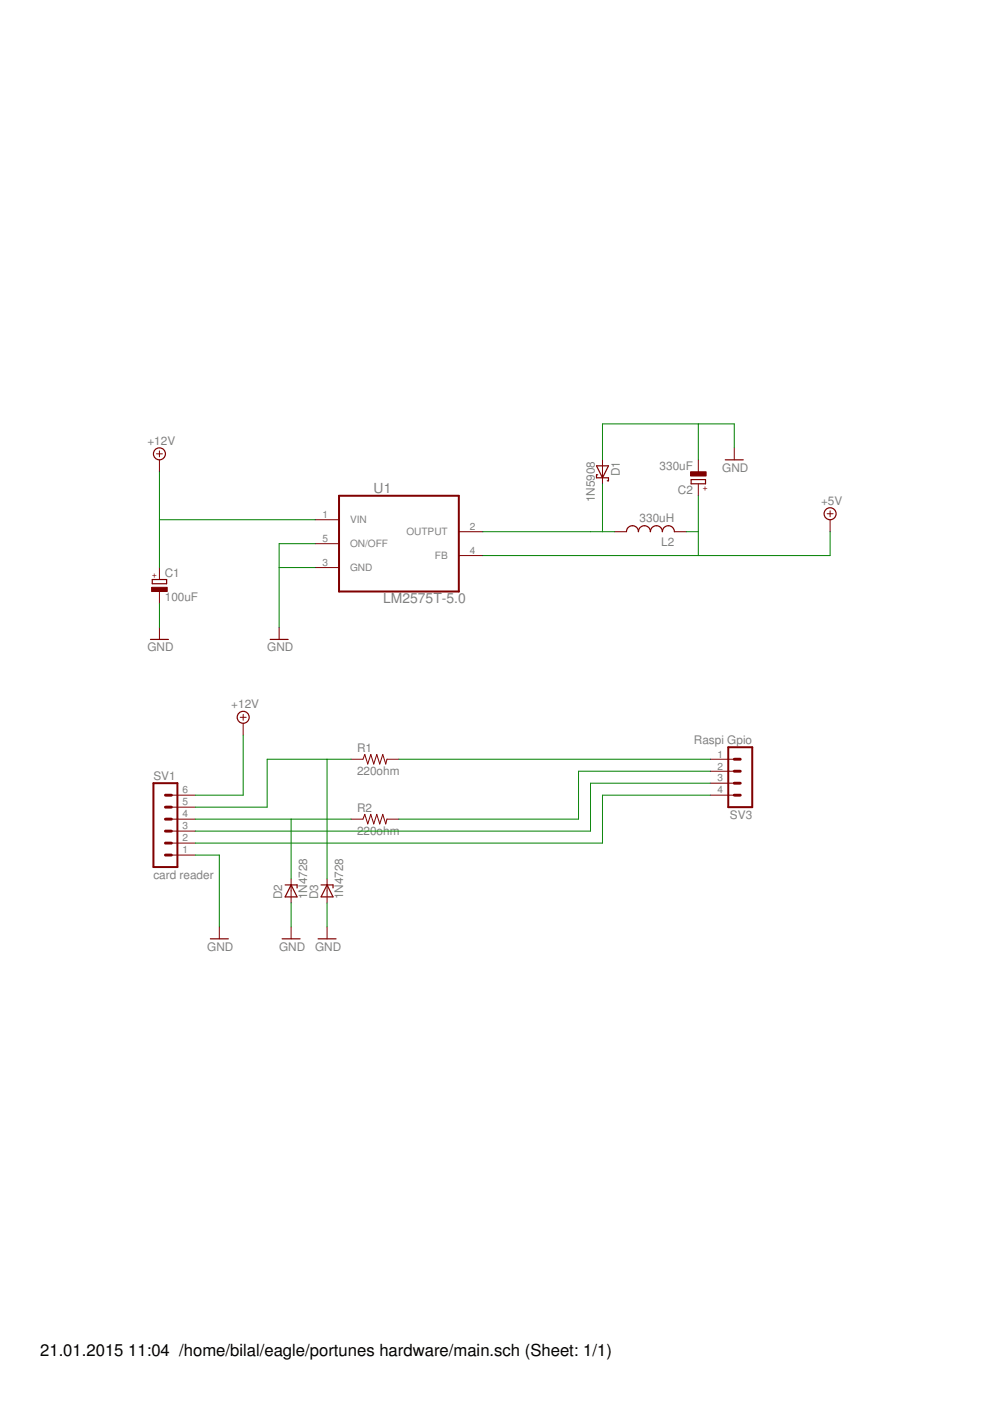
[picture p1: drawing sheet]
<svg xmlns="http://www.w3.org/2000/svg" width="210mm" height="297mm" viewBox="0 0 210 297" stroke-linecap="round" stroke-linejoin="round" font-family="sans-serif">
<g fill="none" stroke="#800000" stroke-width=".25">
<path d="M126.5 98.8h2.5l-1.3 2.5zM153.8 97.5h3.8M126.7 100.7h-.2v.6h2.5v.6h-.2M132.8 112.7a1.27 1.27 0 0 1 1.3-1.2 1.27 1.27 0 0 1 1.3 1.2 1.27 1.27 0 0 1 1.2-1.2 1.27 1.27 0 0 1 1.3 1.2 1.27 1.27 0 0 1 1.3-1.2 1.27 1.27 0 0 1 1.2 1.2 1.27 1.27 0 0 1 1.3-1.2 1.27 1.27 0 0 1 1.3 1.2M146.5 101.7h3.1v.9h-3.1zM31.9 135.6h3.8M32.3 122.9h3v.9h-3zM57.3 135.6h3.8M44.6 199.1h3.8M59.8 199.1h3.8M60.5 187.6h2.5v.7M61.7 187.6l1.3 2.6h-2.5z"/>
<path d="M67.4 199.1h3.8M68.1 187.6h2.5v.7M69.3 187.6l1.3 2.6h-2.5z"/>
<circle cx="33.8" cy="96.2" r="1.27"/>
<circle cx="176" cy="108.9" r="1.27"/>
<circle cx="51.6" cy="152.1" r="1.27"/>
</g>
<g fill="none" stroke="#800000" stroke-width=".21">
<path d="M33.2 96.2h1.2M33.8 95.6v1.3M33.8 97.5v2.5M127.7 97.5v5.1M148.1 97.5v2.5M155.7 95v2.5M66.8 110.2h5.1M66.8 115.3h5.1M97.3 117.8h5.1M97.3 112.7h5.1M130.3 112.7h2.5M143 112.7h2.5"/>
<path d="M148.1 102.6v2.5M175.4 108.9h1.2M176 108.3v1.3M176 110.2v2.5M33.8 120.3v2.6M33.8 125.4v2.6M33.8 133v2.6M59.2 133v2.6M66.8 120.3h5.1M50.9 152.1h1.3M51.6 151.4v1.3M51.6 153.4v2.5"/>
<path d="M36.3 173.7h5.1M36.3 178.8h5.1M36.3 176.2h5.1M36.3 171.1h5.1M36.3 168.6h5.1M74.4 161h2.6l.3-1 .7 2 .6-2 .6 2 .7-2 .6 2 .7-2 .6 2 .2-1h2.6M74.4 173.7h2.6l.3-1 .7 2 .6-2 .6 2 .7-2 .6 2 .7-2 .6 2 .2-1h2.6M150.6 161h5.1M150.6 168.6h5.1M150.6 163.5h5.1M150.6 166.1h5.1M36.3 181.3h5.1"/>
<path d="M46.5 196.5v2.6M61.7 186.4v5M61.7 196.5v2.6M69.3 186.4v5M69.3 196.5v2.6"/>
</g>
<path d="M71.9 105.1h25.4v20.3h-25.4zM154.4 158.4h5.1v12.7h-5.1zM32.5 166.1h5.1v17.7h-5.1z" fill="none" stroke="#800000" stroke-width=".42"/>
<g fill="#800000" stroke="#800000" stroke-width=".21">
<path d="M32.2 124.5h3.3v.9h-3.3z"/>
<path d="M146.4 100h3.3v.9h-3.3z"/>
</g>
<path d="M35.1 176.2h1.2M35.1 178.8h1.2M35.1 171.1h1.2M35.1 173.7h1.2M35.1 168.6h1.2M155.7 168.6h1.3M155.7 166.1h1.3M155.7 163.5h1.3M155.7 161h1.3M35.1 181.3h1.2" fill="none" stroke="#800000" stroke-width=".61"/>
<g fill="none" stroke="#008000" stroke-width=".21">
<path d="M148.1 89.9v7.6M155.7 95v-5.1h-28v7.6M33.8 100v20.3M33.8 110.2h33M66.8 115.3h-7.6v17.7M102.4 112.7h27.9M127.7 102.6v10.1M145.5 112.7h2.6M148.1 105.1v12.7M176 112.7v5.1h-73.6M33.8 128v5M59.2 120.3h7.6"/>
<path d="M51.6 155.9v12.7h-10.2M41.4 173.7h33M61.7 173.7v12.7M69.3 161v25.4M74.4 161h-17.8v10.1h-15.2M84.6 161h66M150.6 168.6h-22.9v10.2h-86.3M150.6 163.5h-27.9v10.2h-38.1M150.6 166.1h-25.4v10.1h-83.8M41.4 181.3h5.1v15.2M61.7 191.4v5.1M69.3 191.4v5.1"/>
</g>
<g font-size="3.5">
<text x="8.5" y="287.5">21.01.2015</text>
<text x="27.2" y="287.5">11:04 /home/bilal/eagle/portunes hardware/main.sch (Sheet: 1/1)</text>
</g>
<g font-size="2.9" fill="#808080">
<text x="79.2" y="104.5">U1</text>
<text x="81.3" y="127.9">LM2575T-5.0</text>
</g>
<g font-size="2.5" fill="#808080">
<text x="31.3" y="94.3">+12V</text>
<text x="131.4" y="100.9" transform="rotate(-90 131.4 100.9)">D1</text>
<text x="139.8" y="99.7">330uF</text>
<text x="153.1" y="100">GND</text>
<text x="126.1" y="106.5" transform="rotate(-90 126.1 106.5)">1N5908</text>
<text x="143.7" y="104.8">C2</text>
<text x="174.1" y="107">+5V</text>
<text x="135.6" y="110.7">330uH</text>
<text x="140.2" y="115.8">L2</text>
<text x="34.9" y="122.4">C1</text>
<text x="34.9" y="127.5">100uF</text>
<text x="31.3" y="138.1">GND</text>
<text x="56.7" y="138.1">GND</text>
<text x="49" y="150.2">+12V</text>
<text x="75.7" y="159.5">R1</text>
<text x="147.1" y="157.7">Raspi Gpio</text>
<text x="32.5" y="165.3">SV1</text>
<text x="75.7" y="164.3">220ohm</text>
<text x="75.7" y="172.2">R2</text>
<text x="154.8" y="173.7">SV3</text>
<text x="75.7" y="177">220ohm</text>
<text x="32.5" y="186.4">card reader</text>
<text x="59.8" y="190.7" transform="rotate(-90 59.8 190.7)">D2</text>
<text x="65.2" y="190.7" transform="rotate(-90 65.2 190.7)">1N4728</text>
<text x="67.4" y="190.7" transform="rotate(-90 67.4 190.7)">D3</text>
<text x="72.8" y="190.7" transform="rotate(-90 72.8 190.7)">1N4728</text>
<text x="44" y="201.6">GND</text>
<text x="59.2" y="201.6">GND</text>
<text x="66.8" y="201.6">GND</text>
</g>
<g font-size="2.1" fill="#808080">
<text x="68.4" y="109.8">1</text>
<text x="74.2" y="110.9">VIN</text>
<text x="86.2" y="113.5">OUTPUT</text>
<text x="99.6" y="112.4">2</text>
<text x="68.4" y="114.9">5</text>
<text x="68.4" y="120">3</text>
<text x="74.2" y="116">ON/OFF</text>
<text x="92.2" y="118.6">FB</text>
<text x="99.6" y="117.4">4</text>
<text x="74.2" y="121.1">GND</text>
<text x="152.2" y="160.6">1</text>
<text x="152.2" y="163.2">2</text>
<text x="152.2" y="165.7">3</text>
<text x="38.7" y="173.3">4</text>
<text x="38.7" y="170.8">5</text>
<text x="38.7" y="168.2">6</text>
<text x="152.2" y="168.2">4</text>
<text x="38.7" y="178.4">2</text>
<text x="38.7" y="175.8">3</text>
<text x="38.7" y="180.9">1</text>
</g>
<g font-size="1.8" fill="#800000">
<text x="149.9" y="104" transform="rotate(-90 149.9 104)">+</text>
<text x="33.2" y="122.5" transform="rotate(-90 33.2 122.5)">+</text>
</g>
</svg>
